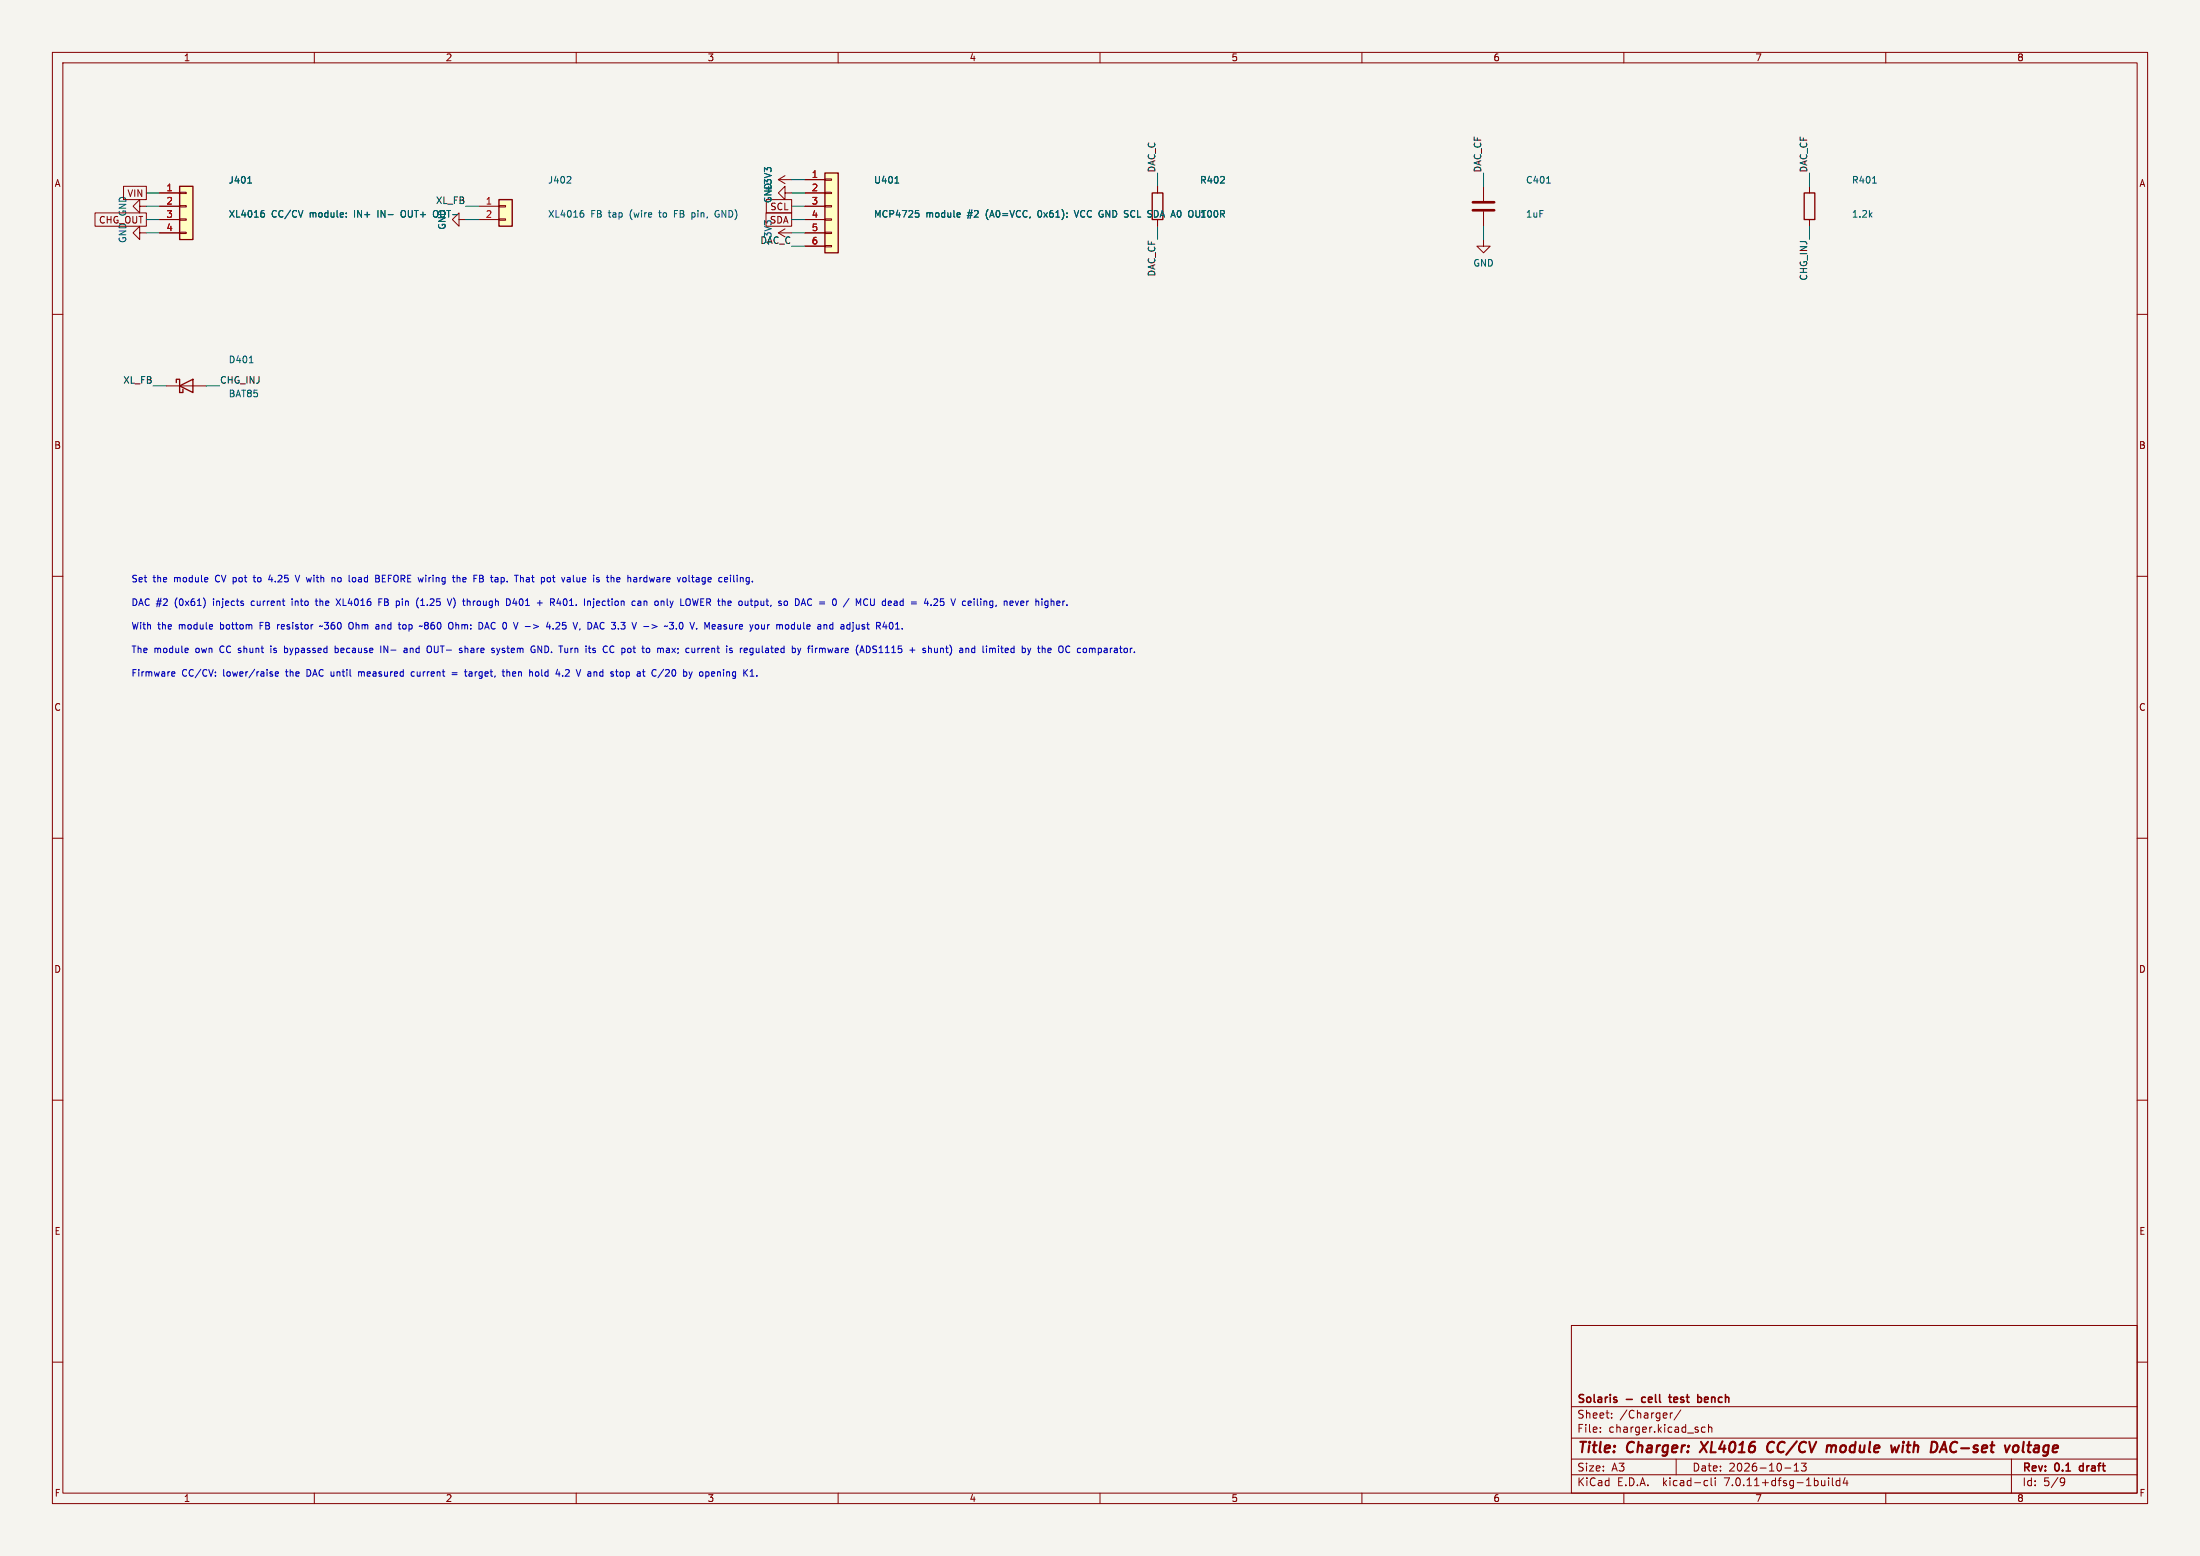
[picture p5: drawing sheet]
(kicad_sch
 (version 20230121)
 (generator eeschema)
 (paper "A3")
 (title_block
  (title "Charger: XL4016 CC/CV module with DAC-set voltage")
  (date "2026-10-13")
  (rev "0.1 draft")
  (company "Solaris - cell test bench"))
 (lib_symbols
  (symbol "Connector_Generic:Conn_01x04"
   (pin_names
    (offset 1.016) hide) (in_bom yes) (on_board yes)
   (property "Reference" "J" (at 0 5.08 0) (effects (font (size 1.27 1.27))))
   (property "Value" "Conn_01x04" (at 0 -7.62 0) (effects (font (size 1.27 1.27))))
   (property "Footprint" "" (at 0 0 0) (effects (font (size 1.27 1.27)) hide))
   (property "Datasheet" "~" (at 0 0 0) (effects (font (size 1.27 1.27)) hide))
   (symbol "Conn_01x04_1_1"
    (rectangle (start -1.27 -4.953) (end 0 -5.207) (stroke (width 0.1524) (type default)) (fill (type none)))
    (rectangle (start -1.27 -2.413) (end 0 -2.667) (stroke (width 0.1524) (type default)) (fill (type none)))
    (rectangle (start -1.27 0.127) (end 0 -0.127) (stroke (width 0.1524) (type default)) (fill (type none)))
    (rectangle (start -1.27 2.667) (end 0 2.413) (stroke (width 0.1524) (type default)) (fill (type none)))
    (rectangle (start -1.27 3.81) (end 1.27 -6.35) (stroke (width 0.254) (type default)) (fill (type background)))
    (pin passive line (at -5.08 2.54 0) (length 3.81) (name "Pin_1" (effects (font (size 1.27 1.27)))) (number "1" (effects (font (size 1.27 1.27)))))
    (pin passive line (at -5.08 0 0) (length 3.81) (name "Pin_2" (effects (font (size 1.27 1.27)))) (number "2" (effects (font (size 1.27 1.27)))))
    (pin passive line (at -5.08 -2.54 0) (length 3.81) (name "Pin_3" (effects (font (size 1.27 1.27)))) (number "3" (effects (font (size 1.27 1.27)))))
    (pin passive line (at -5.08 -5.08 0) (length 3.81) (name "Pin_4" (effects (font (size 1.27 1.27)))) (number "4" (effects (font (size 1.27 1.27)))))))
  (symbol "power:GND"
   (power)
   (pin_names
    (offset 0)) (in_bom yes) (on_board yes)
   (property "Reference" "#PWR" (at 0 -6.35 0) (effects (font (size 1.27 1.27)) hide))
   (property "Value" "GND" (at 0 -3.81 0) (effects (font (size 1.27 1.27))))
   (property "Footprint" "" (at 0 0 0) (effects (font (size 1.27 1.27)) hide))
   (property "Datasheet" "" (at 0 0 0) (effects (font (size 1.27 1.27)) hide))
   (symbol "GND_0_1"
    (polyline (pts (xy 0 0) (xy 0 -1.27) (xy 1.27 -1.27) (xy 0 -2.54) (xy -1.27 -1.27) (xy 0 -1.27)) (stroke (width 0) (type default)) (fill (type none))))
   (symbol "GND_1_1"
    (pin power_in line (at 0 0 270) (length 0) hide (name "GND" (effects (font (size 1.27 1.27)))) (number "1" (effects (font (size 1.27 1.27)))))))
  (symbol "Connector_Generic:Conn_01x02"
   (pin_names
    (offset 1.016) hide) (in_bom yes) (on_board yes)
   (property "Reference" "J" (at 0 2.54 0) (effects (font (size 1.27 1.27))))
   (property "Value" "Conn_01x02" (at 0 -5.08 0) (effects (font (size 1.27 1.27))))
   (property "Footprint" "" (at 0 0 0) (effects (font (size 1.27 1.27)) hide))
   (property "Datasheet" "~" (at 0 0 0) (effects (font (size 1.27 1.27)) hide))
   (symbol "Conn_01x02_1_1"
    (rectangle (start -1.27 -2.413) (end 0 -2.667) (stroke (width 0.1524) (type default)) (fill (type none)))
    (rectangle (start -1.27 0.127) (end 0 -0.127) (stroke (width 0.1524) (type default)) (fill (type none)))
    (rectangle (start -1.27 1.27) (end 1.27 -3.81) (stroke (width 0.254) (type default)) (fill (type background)))
    (pin passive line (at -5.08 0 0) (length 3.81) (name "Pin_1" (effects (font (size 1.27 1.27)))) (number "1" (effects (font (size 1.27 1.27)))))
    (pin passive line (at -5.08 -2.54 0) (length 3.81) (name "Pin_2" (effects (font (size 1.27 1.27)))) (number "2" (effects (font (size 1.27 1.27)))))))
  (symbol "Connector_Generic:Conn_01x06"
   (pin_names
    (offset 1.016) hide) (in_bom yes) (on_board yes)
   (property "Reference" "J" (at 0 7.62 0) (effects (font (size 1.27 1.27))))
   (property "Value" "Conn_01x06" (at 0 -10.16 0) (effects (font (size 1.27 1.27))))
   (property "Footprint" "" (at 0 0 0) (effects (font (size 1.27 1.27)) hide))
   (property "Datasheet" "~" (at 0 0 0) (effects (font (size 1.27 1.27)) hide))
   (symbol "Conn_01x06_1_1"
    (rectangle (start -1.27 -7.493) (end 0 -7.747) (stroke (width 0.1524) (type default)) (fill (type none)))
    (rectangle (start -1.27 -4.953) (end 0 -5.207) (stroke (width 0.1524) (type default)) (fill (type none)))
    (rectangle (start -1.27 -2.413) (end 0 -2.667) (stroke (width 0.1524) (type default)) (fill (type none)))
    (rectangle (start -1.27 0.127) (end 0 -0.127) (stroke (width 0.1524) (type default)) (fill (type none)))
    (rectangle (start -1.27 2.667) (end 0 2.413) (stroke (width 0.1524) (type default)) (fill (type none)))
    (rectangle (start -1.27 5.207) (end 0 4.953) (stroke (width 0.1524) (type default)) (fill (type none)))
    (rectangle (start -1.27 6.35) (end 1.27 -8.89) (stroke (width 0.254) (type default)) (fill (type background)))
    (pin passive line (at -5.08 5.08 0) (length 3.81) (name "Pin_1" (effects (font (size 1.27 1.27)))) (number "1" (effects (font (size 1.27 1.27)))))
    (pin passive line (at -5.08 2.54 0) (length 3.81) (name "Pin_2" (effects (font (size 1.27 1.27)))) (number "2" (effects (font (size 1.27 1.27)))))
    (pin passive line (at -5.08 0 0) (length 3.81) (name "Pin_3" (effects (font (size 1.27 1.27)))) (number "3" (effects (font (size 1.27 1.27)))))
    (pin passive line (at -5.08 -2.54 0) (length 3.81) (name "Pin_4" (effects (font (size 1.27 1.27)))) (number "4" (effects (font (size 1.27 1.27)))))
    (pin passive line (at -5.08 -5.08 0) (length 3.81) (name "Pin_5" (effects (font (size 1.27 1.27)))) (number "5" (effects (font (size 1.27 1.27)))))
    (pin passive line (at -5.08 -7.62 0) (length 3.81) (name "Pin_6" (effects (font (size 1.27 1.27)))) (number "6" (effects (font (size 1.27 1.27)))))))
  (symbol "power:+3V3"
   (power)
   (pin_names
    (offset 0)) (in_bom yes) (on_board yes)
   (property "Reference" "#PWR" (at 0 -3.81 0) (effects (font (size 1.27 1.27)) hide))
   (property "Value" "+3V3" (at 0 3.556 0) (effects (font (size 1.27 1.27))))
   (property "Footprint" "" (at 0 0 0) (effects (font (size 1.27 1.27)) hide))
   (property "Datasheet" "" (at 0 0 0) (effects (font (size 1.27 1.27)) hide))
   (symbol "+3V3_0_1"
    (polyline (pts (xy -0.762 1.27) (xy 0 2.54)) (stroke (width 0) (type default)) (fill (type none)))
    (polyline (pts (xy 0 0) (xy 0 2.54)) (stroke (width 0) (type default)) (fill (type none)))
    (polyline (pts (xy 0 2.54) (xy 0.762 1.27)) (stroke (width 0) (type default)) (fill (type none))))
   (symbol "+3V3_1_1"
    (pin power_in line (at 0 0 90) (length 0) hide (name "+3V3" (effects (font (size 1.27 1.27)))) (number "1" (effects (font (size 1.27 1.27)))))))
  (symbol "Device:R"
   (pin_numbers hide)
   (pin_names
    (offset 0)) (in_bom yes) (on_board yes)
   (property "Reference" "R" (at 2.032 0 90) (effects (font (size 1.27 1.27))))
   (property "Value" "R" (at 0 0 90) (effects (font (size 1.27 1.27))))
   (property "Footprint" "" (at -1.778 0 90) (effects (font (size 1.27 1.27)) hide))
   (property "Datasheet" "~" (at 0 0 0) (effects (font (size 1.27 1.27)) hide))
   (symbol "R_0_1"
    (rectangle (start -1.016 -2.54) (end 1.016 2.54) (stroke (width 0.254) (type default)) (fill (type none))))
   (symbol "R_1_1"
    (pin passive line (at 0 3.81 270) (length 1.27) (name "~" (effects (font (size 1.27 1.27)))) (number "1" (effects (font (size 1.27 1.27)))))
    (pin passive line (at 0 -3.81 90) (length 1.27) (name "~" (effects (font (size 1.27 1.27)))) (number "2" (effects (font (size 1.27 1.27)))))))
  (symbol "Device:C"
   (pin_numbers hide)
   (pin_names
    (offset 0.254)) (in_bom yes) (on_board yes)
   (property "Reference" "C" (at 0.635 2.54 0) (effects (font (size 1.27 1.27)) (justify left)))
   (property "Value" "C" (at 0.635 -2.54 0) (effects (font (size 1.27 1.27)) (justify left)))
   (property "Footprint" "" (at 0.9652 -3.81 0) (effects (font (size 1.27 1.27)) hide))
   (property "Datasheet" "~" (at 0 0 0) (effects (font (size 1.27 1.27)) hide))
   (symbol "C_0_1"
    (polyline (pts (xy -2.032 -0.762) (xy 2.032 -0.762)) (stroke (width 0.508) (type default)) (fill (type none)))
    (polyline (pts (xy -2.032 0.762) (xy 2.032 0.762)) (stroke (width 0.508) (type default)) (fill (type none))))
   (symbol "C_1_1"
    (pin passive line (at 0 3.81 270) (length 2.794) (name "~" (effects (font (size 1.27 1.27)))) (number "1" (effects (font (size 1.27 1.27)))))
    (pin passive line (at 0 -3.81 90) (length 2.794) (name "~" (effects (font (size 1.27 1.27)))) (number "2" (effects (font (size 1.27 1.27)))))))
  (symbol "Device:D_Schottky"
   (pin_numbers hide)
   (pin_names
    (offset 1.016) hide) (in_bom yes) (on_board yes)
   (property "Reference" "D" (at 0 2.54 0) (effects (font (size 1.27 1.27))))
   (property "Value" "D_Schottky" (at 0 -2.54 0) (effects (font (size 1.27 1.27))))
   (property "Footprint" "" (at 0 0 0) (effects (font (size 1.27 1.27)) hide))
   (property "Datasheet" "~" (at 0 0 0) (effects (font (size 1.27 1.27)) hide))
   (symbol "D_Schottky_0_1"
    (polyline (pts (xy 1.27 0) (xy -1.27 0)) (stroke (width 0) (type default)) (fill (type none)))
    (polyline (pts (xy 1.27 1.27) (xy 1.27 -1.27) (xy -1.27 0) (xy 1.27 1.27)) (stroke (width 0.254) (type default)) (fill (type none)))
    (polyline (pts (xy -1.905 0.635) (xy -1.905 1.27) (xy -1.27 1.27) (xy -1.27 -1.27) (xy -0.635 -1.27) (xy -0.635 -0.635)) (stroke (width 0.254) (type default)) (fill (type none))))
   (symbol "D_Schottky_1_1"
    (pin passive line (at -3.81 0 0) (length 2.54) (name "K" (effects (font (size 1.27 1.27)))) (number "1" (effects (font (size 1.27 1.27)))))
    (pin passive line (at 3.81 0 180) (length 2.54) (name "A" (effects (font (size 1.27 1.27)))) (number "2" (effects (font (size 1.27 1.27))))))))
 (symbol
  (lib_id "Connector_Generic:Conn_01x04") (at 35.56 39.37 0) (unit 1) (in_bom yes) (on_board yes) (dnp no)
  (property "Reference" "J401" (at 43.56 34.37 0) (effects (font (size 1.27 1.27)) (justify left)))
  (property "Value" "XL4016 CC/CV module: IN+ IN- OUT+ OUT-" (at 43.56 40.87 0) (effects (font (size 1.27 1.27)) (justify left)))
  (property "Footprint" "cell_bench:TerminalBlock_Phoenix_MKDS-1,5-4-5.08_1x04_P5.08mm_Horizontal" (at 41.56 37.37 0) (effects (font (size 1.27 1.27)) hide))
  (property "Datasheet" "~" (at 41.56 37.37 0) (effects (font (size 1.27 1.27)) hide)) (pin "1") (pin "2") (pin "3") (pin "4"))
 (wire (pts (xy 30.48 36.83) (xy 27.94 36.83)) (stroke (width 0) (type default)))
 (global_label "VIN"
  (shape passive) (at 27.94 36.83 180) (fields_autoplaced) (effects (font (size 1.27 1.27)) (justify right))
  (property "Intersheetrefs" "${INTERSHEET_REFS}" (at 27.94 36.83 0) (effects (font (size 1.27 1.27)) hide)))
 (wire (pts (xy 30.48 39.37) (xy 27.94 39.37)) (stroke (width 0) (type default)))
 (symbol
  (lib_id "power:GND") (at 27.94 39.37 270) (unit 1) (in_bom no) (on_board no) (dnp no)
  (property "Reference" "#PWR049" (at 27.94 39.37 0) (effects (font (size 1.27 1.27)) hide))
  (property "Value" "GND" (at 23.44 39.37 0) (effects (font (size 1.27 1.27))))
  (property "Footprint" "" (at 27.94 39.37 0) (effects (font (size 1.27 1.27)) hide))
  (property "Datasheet" "~" (at 27.94 39.37 0) (effects (font (size 1.27 1.27)) hide)) (pin "1"))
 (wire (pts (xy 30.48 41.91) (xy 27.94 41.91)) (stroke (width 0) (type default)))
 (global_label "CHG_OUT"
  (shape passive) (at 27.94 41.91 180) (fields_autoplaced) (effects (font (size 1.27 1.27)) (justify right))
  (property "Intersheetrefs" "${INTERSHEET_REFS}" (at 27.94 41.91 0) (effects (font (size 1.27 1.27)) hide)))
 (wire (pts (xy 30.48 44.45) (xy 27.94 44.45)) (stroke (width 0) (type default)))
 (symbol
  (lib_id "power:GND") (at 27.94 44.45 270) (unit 1) (in_bom no) (on_board no) (dnp no)
  (property "Reference" "#PWR050" (at 27.94 44.45 0) (effects (font (size 1.27 1.27)) hide))
  (property "Value" "GND" (at 23.44 44.45 0) (effects (font (size 1.27 1.27))))
  (property "Footprint" "" (at 27.94 44.45 0) (effects (font (size 1.27 1.27)) hide))
  (property "Datasheet" "~" (at 27.94 44.45 0) (effects (font (size 1.27 1.27)) hide)) (pin "1"))
 (symbol
  (lib_id "Connector_Generic:Conn_01x02") (at 96.52 39.37 0) (unit 1) (in_bom yes) (on_board yes) (dnp no)
  (property "Reference" "J402" (at 104.52 34.37 0) (effects (font (size 1.27 1.27)) (justify left)))
  (property "Value" "XL4016 FB tap (wire to FB pin, GND)" (at 104.52 40.87 0) (effects (font (size 1.27 1.27)) (justify left)))
  (property "Footprint" "cell_bench:JST_XH_B2B-XH-A_1x02_P2.50mm_Vertical" (at 102.52 37.37 0) (effects (font (size 1.27 1.27)) hide))
  (property "Datasheet" "~" (at 102.52 37.37 0) (effects (font (size 1.27 1.27)) hide)) (pin "1") (pin "2"))
 (wire (pts (xy 91.44 39.37) (xy 88.9 39.37)) (stroke (width 0) (type default)))
 (label "XL_FB" (at 88.9 39.37 180) (fields_autoplaced) (effects (font (size 1.27 1.27)) (justify right bottom)))
 (wire (pts (xy 91.44 41.91) (xy 88.9 41.91)) (stroke (width 0) (type default)))
 (symbol
  (lib_id "power:GND") (at 88.9 41.91 270) (unit 1) (in_bom no) (on_board no) (dnp no)
  (property "Reference" "#PWR051" (at 88.9 41.91 0) (effects (font (size 1.27 1.27)) hide))
  (property "Value" "GND" (at 84.4 41.91 0) (effects (font (size 1.27 1.27))))
  (property "Footprint" "" (at 88.9 41.91 0) (effects (font (size 1.27 1.27)) hide))
  (property "Datasheet" "~" (at 88.9 41.91 0) (effects (font (size 1.27 1.27)) hide)) (pin "1"))
 (symbol
  (lib_id "Connector_Generic:Conn_01x06") (at 158.75 39.37 0) (unit 1) (in_bom yes) (on_board yes) (dnp no)
  (property "Reference" "U401" (at 166.75 34.37 0) (effects (font (size 1.27 1.27)) (justify left)))
  (property "Value" "MCP4725 module #2 (A0=VCC, 0x61): VCC GND SCL SDA A0 OUT" (at 166.75 40.87 0) (effects (font (size 1.27 1.27)) (justify left)))
  (property "Footprint" "cell_bench:PinSocket_1x06_P2.54mm_Vertical" (at 164.75 37.37 0) (effects (font (size 1.27 1.27)) hide))
  (property "Datasheet" "~" (at 164.75 37.37 0) (effects (font (size 1.27 1.27)) hide)) (pin "1") (pin "2") (pin "3") (pin "4") (pin "5") (pin "6"))
 (wire (pts (xy 153.67 34.29) (xy 151.13 34.29)) (stroke (width 0) (type default)))
 (symbol
  (lib_id "power:+3V3") (at 151.13 34.29 90) (unit 1) (in_bom no) (on_board no) (dnp no)
  (property "Reference" "#PWR052" (at 151.13 34.29 0) (effects (font (size 1.27 1.27)) hide))
  (property "Value" "+3V3" (at 146.63 34.29 0) (effects (font (size 1.27 1.27))))
  (property "Footprint" "" (at 151.13 34.29 0) (effects (font (size 1.27 1.27)) hide))
  (property "Datasheet" "~" (at 151.13 34.29 0) (effects (font (size 1.27 1.27)) hide)) (pin "1"))
 (wire (pts (xy 153.67 36.83) (xy 151.13 36.83)) (stroke (width 0) (type default)))
 (symbol
  (lib_id "power:GND") (at 151.13 36.83 270) (unit 1) (in_bom no) (on_board no) (dnp no)
  (property "Reference" "#PWR053" (at 151.13 36.83 0) (effects (font (size 1.27 1.27)) hide))
  (property "Value" "GND" (at 146.63 36.83 0) (effects (font (size 1.27 1.27))))
  (property "Footprint" "" (at 151.13 36.83 0) (effects (font (size 1.27 1.27)) hide))
  (property "Datasheet" "~" (at 151.13 36.83 0) (effects (font (size 1.27 1.27)) hide)) (pin "1"))
 (wire (pts (xy 153.67 39.37) (xy 151.13 39.37)) (stroke (width 0) (type default)))
 (global_label "SCL"
  (shape passive) (at 151.13 39.37 180) (fields_autoplaced) (effects (font (size 1.27 1.27)) (justify right))
  (property "Intersheetrefs" "${INTERSHEET_REFS}" (at 151.13 39.37 0) (effects (font (size 1.27 1.27)) hide)))
 (wire (pts (xy 153.67 41.91) (xy 151.13 41.91)) (stroke (width 0) (type default)))
 (global_label "SDA"
  (shape passive) (at 151.13 41.91 180) (fields_autoplaced) (effects (font (size 1.27 1.27)) (justify right))
  (property "Intersheetrefs" "${INTERSHEET_REFS}" (at 151.13 41.91 0) (effects (font (size 1.27 1.27)) hide)))
 (wire (pts (xy 153.67 44.45) (xy 151.13 44.45)) (stroke (width 0) (type default)))
 (symbol
  (lib_id "power:+3V3") (at 151.13 44.45 90) (unit 1) (in_bom no) (on_board no) (dnp no)
  (property "Reference" "#PWR054" (at 151.13 44.45 0) (effects (font (size 1.27 1.27)) hide))
  (property "Value" "+3V3" (at 146.63 44.45 0) (effects (font (size 1.27 1.27))))
  (property "Footprint" "" (at 151.13 44.45 0) (effects (font (size 1.27 1.27)) hide))
  (property "Datasheet" "~" (at 151.13 44.45 0) (effects (font (size 1.27 1.27)) hide)) (pin "1"))
 (wire (pts (xy 153.67 46.99) (xy 151.13 46.99)) (stroke (width 0) (type default)))
 (label "DAC_C" (at 151.13 46.99 180) (fields_autoplaced) (effects (font (size 1.27 1.27)) (justify right bottom)))
 (symbol
  (lib_id "Device:R") (at 220.98 39.37 0) (unit 1) (in_bom yes) (on_board yes) (dnp no)
  (property "Reference" "R402" (at 228.98 34.37 0) (effects (font (size 1.27 1.27)) (justify left)))
  (property "Value" "100R" (at 228.98 40.87 0) (effects (font (size 1.27 1.27)) (justify left)))
  (property "Footprint" "cell_bench:R_1206_3216Metric" (at 226.98 37.37 0) (effects (font (size 1.27 1.27)) hide))
  (property "Datasheet" "~" (at 226.98 37.37 0) (effects (font (size 1.27 1.27)) hide)) (pin "1") (pin "2"))
 (wire (pts (xy 220.98 35.56) (xy 220.98 33.02)) (stroke (width 0) (type default)))
 (label "DAC_C" (at 220.98 33.02 90) (fields_autoplaced) (effects (font (size 1.27 1.27)) (justify left bottom)))
 (wire (pts (xy 220.98 43.18) (xy 220.98 45.72)) (stroke (width 0) (type default)))
 (label "DAC_CF" (at 220.98 45.72 270) (fields_autoplaced) (effects (font (size 1.27 1.27)) (justify right bottom)))
 (symbol
  (lib_id "Device:C") (at 283.21 39.37 0) (unit 1) (in_bom yes) (on_board yes) (dnp no)
  (property "Reference" "C401" (at 291.21 34.37 0) (effects (font (size 1.27 1.27)) (justify left)))
  (property "Value" "1uF" (at 291.21 40.87 0) (effects (font (size 1.27 1.27)) (justify left)))
  (property "Footprint" "cell_bench:C_1206_3216Metric" (at 289.21 37.37 0) (effects (font (size 1.27 1.27)) hide))
  (property "Datasheet" "~" (at 289.21 37.37 0) (effects (font (size 1.27 1.27)) hide)) (pin "1") (pin "2"))
 (wire (pts (xy 283.21 35.56) (xy 283.21 33.02)) (stroke (width 0) (type default)))
 (label "DAC_CF" (at 283.21 33.02 90) (fields_autoplaced) (effects (font (size 1.27 1.27)) (justify left bottom)))
 (wire (pts (xy 283.21 43.18) (xy 283.21 45.72)) (stroke (width 0) (type default)))
 (symbol
  (lib_id "power:GND") (at 283.21 45.72 0) (unit 1) (in_bom no) (on_board no) (dnp no)
  (property "Reference" "#PWR055" (at 283.21 45.72 0) (effects (font (size 1.27 1.27)) hide))
  (property "Value" "GND" (at 283.21 50.22 0) (effects (font (size 1.27 1.27))))
  (property "Footprint" "" (at 283.21 45.72 0) (effects (font (size 1.27 1.27)) hide))
  (property "Datasheet" "~" (at 283.21 45.72 0) (effects (font (size 1.27 1.27)) hide)) (pin "1"))
 (symbol
  (lib_id "Device:R") (at 345.44 39.37 0) (unit 1) (in_bom yes) (on_board yes) (dnp no)
  (property "Reference" "R401" (at 353.44 34.37 0) (effects (font (size 1.27 1.27)) (justify left)))
  (property "Value" "1.2k" (at 353.44 40.87 0) (effects (font (size 1.27 1.27)) (justify left)))
  (property "Footprint" "cell_bench:R_1206_3216Metric" (at 351.44 37.37 0) (effects (font (size 1.27 1.27)) hide))
  (property "Datasheet" "~" (at 351.44 37.37 0) (effects (font (size 1.27 1.27)) hide)) (pin "1") (pin "2"))
 (wire (pts (xy 345.44 35.56) (xy 345.44 33.02)) (stroke (width 0) (type default)))
 (label "DAC_CF" (at 345.44 33.02 90) (fields_autoplaced) (effects (font (size 1.27 1.27)) (justify left bottom)))
 (wire (pts (xy 345.44 43.18) (xy 345.44 45.72)) (stroke (width 0) (type default)))
 (label "CHG_INJ" (at 345.44 45.72 270) (fields_autoplaced) (effects (font (size 1.27 1.27)) (justify right bottom)))
 (symbol
  (lib_id "Device:D_Schottky") (at 35.56 73.66 0) (unit 1) (in_bom yes) (on_board yes) (dnp no)
  (property "Reference" "D401" (at 43.56 68.66 0) (effects (font (size 1.27 1.27)) (justify left)))
  (property "Value" "BAT85" (at 43.56 75.16 0) (effects (font (size 1.27 1.27)) (justify left)))
  (property "Footprint" "cell_bench:D_DO-35_SOD27_P7.62mm_Horizontal" (at 41.56 71.66 0) (effects (font (size 1.27 1.27)) hide))
  (property "Datasheet" "~" (at 41.56 71.66 0) (effects (font (size 1.27 1.27)) hide))
  (property "MPN" "BAT85,113" (at 41.56 71.66 0) (effects (font (size 1.27 1.27)) hide))
  (property "Supplier" "Ozdisan" (at 41.56 71.66 0) (effects (font (size 1.27 1.27)) hide))
  (property "Supplier link" "https://www.ozdisan.com/en/p/schottky-diodes-385/nxp-bat85-113-833131" (at 41.56 71.66 0) (effects (font (size 1.27 1.27)) hide)) (pin "1") (pin "2"))
 (wire (pts (xy 31.75 73.66) (xy 29.21 73.66)) (stroke (width 0) (type default)))
 (label "XL_FB" (at 29.21 73.66 180) (fields_autoplaced) (effects (font (size 1.27 1.27)) (justify right bottom)))
 (wire (pts (xy 39.37 73.66) (xy 41.91 73.66)) (stroke (width 0) (type default)))
 (label "CHG_INJ" (at 41.91 73.66 0) (fields_autoplaced) (effects (font (size 1.27 1.27)) (justify left bottom)))
 (text "Set the module CV pot to 4.25 V with no load BEFORE wiring the FB tap. That pot value is the hardware voltage ceiling." (at 25 110.0 0) (effects (font (size 1.27 1.27)) (justify left top)))
 (text "DAC #2 (0x61) injects current into the XL4016 FB pin (1.25 V) through D401 + R401. Injection can only LOWER the output, so DAC = 0 / MCU dead = 4.25 V ceiling, never higher." (at 25 114.5 0) (effects (font (size 1.27 1.27)) (justify left top)))
 (text "With the module bottom FB resistor ~360 Ohm and top ~860 Ohm: DAC 0 V -> 4.25 V, DAC 3.3 V -> ~3.0 V. Measure your module and adjust R401." (at 25 119.0 0) (effects (font (size 1.27 1.27)) (justify left top)))
 (text "The module own CC shunt is bypassed because IN- and OUT- share system GND. Turn its CC pot to max; current is regulated by firmware (ADS1115 + shunt) and limited by the OC comparator." (at 25 123.5 0) (effects (font (size 1.27 1.27)) (justify left top)))
 (text "Firmware CC/CV: lower/raise the DAC until measured current = target, then hold 4.2 V and stop at C/20 by opening K1." (at 25 128.0 0) (effects (font (size 1.27 1.27)) (justify left top))))
